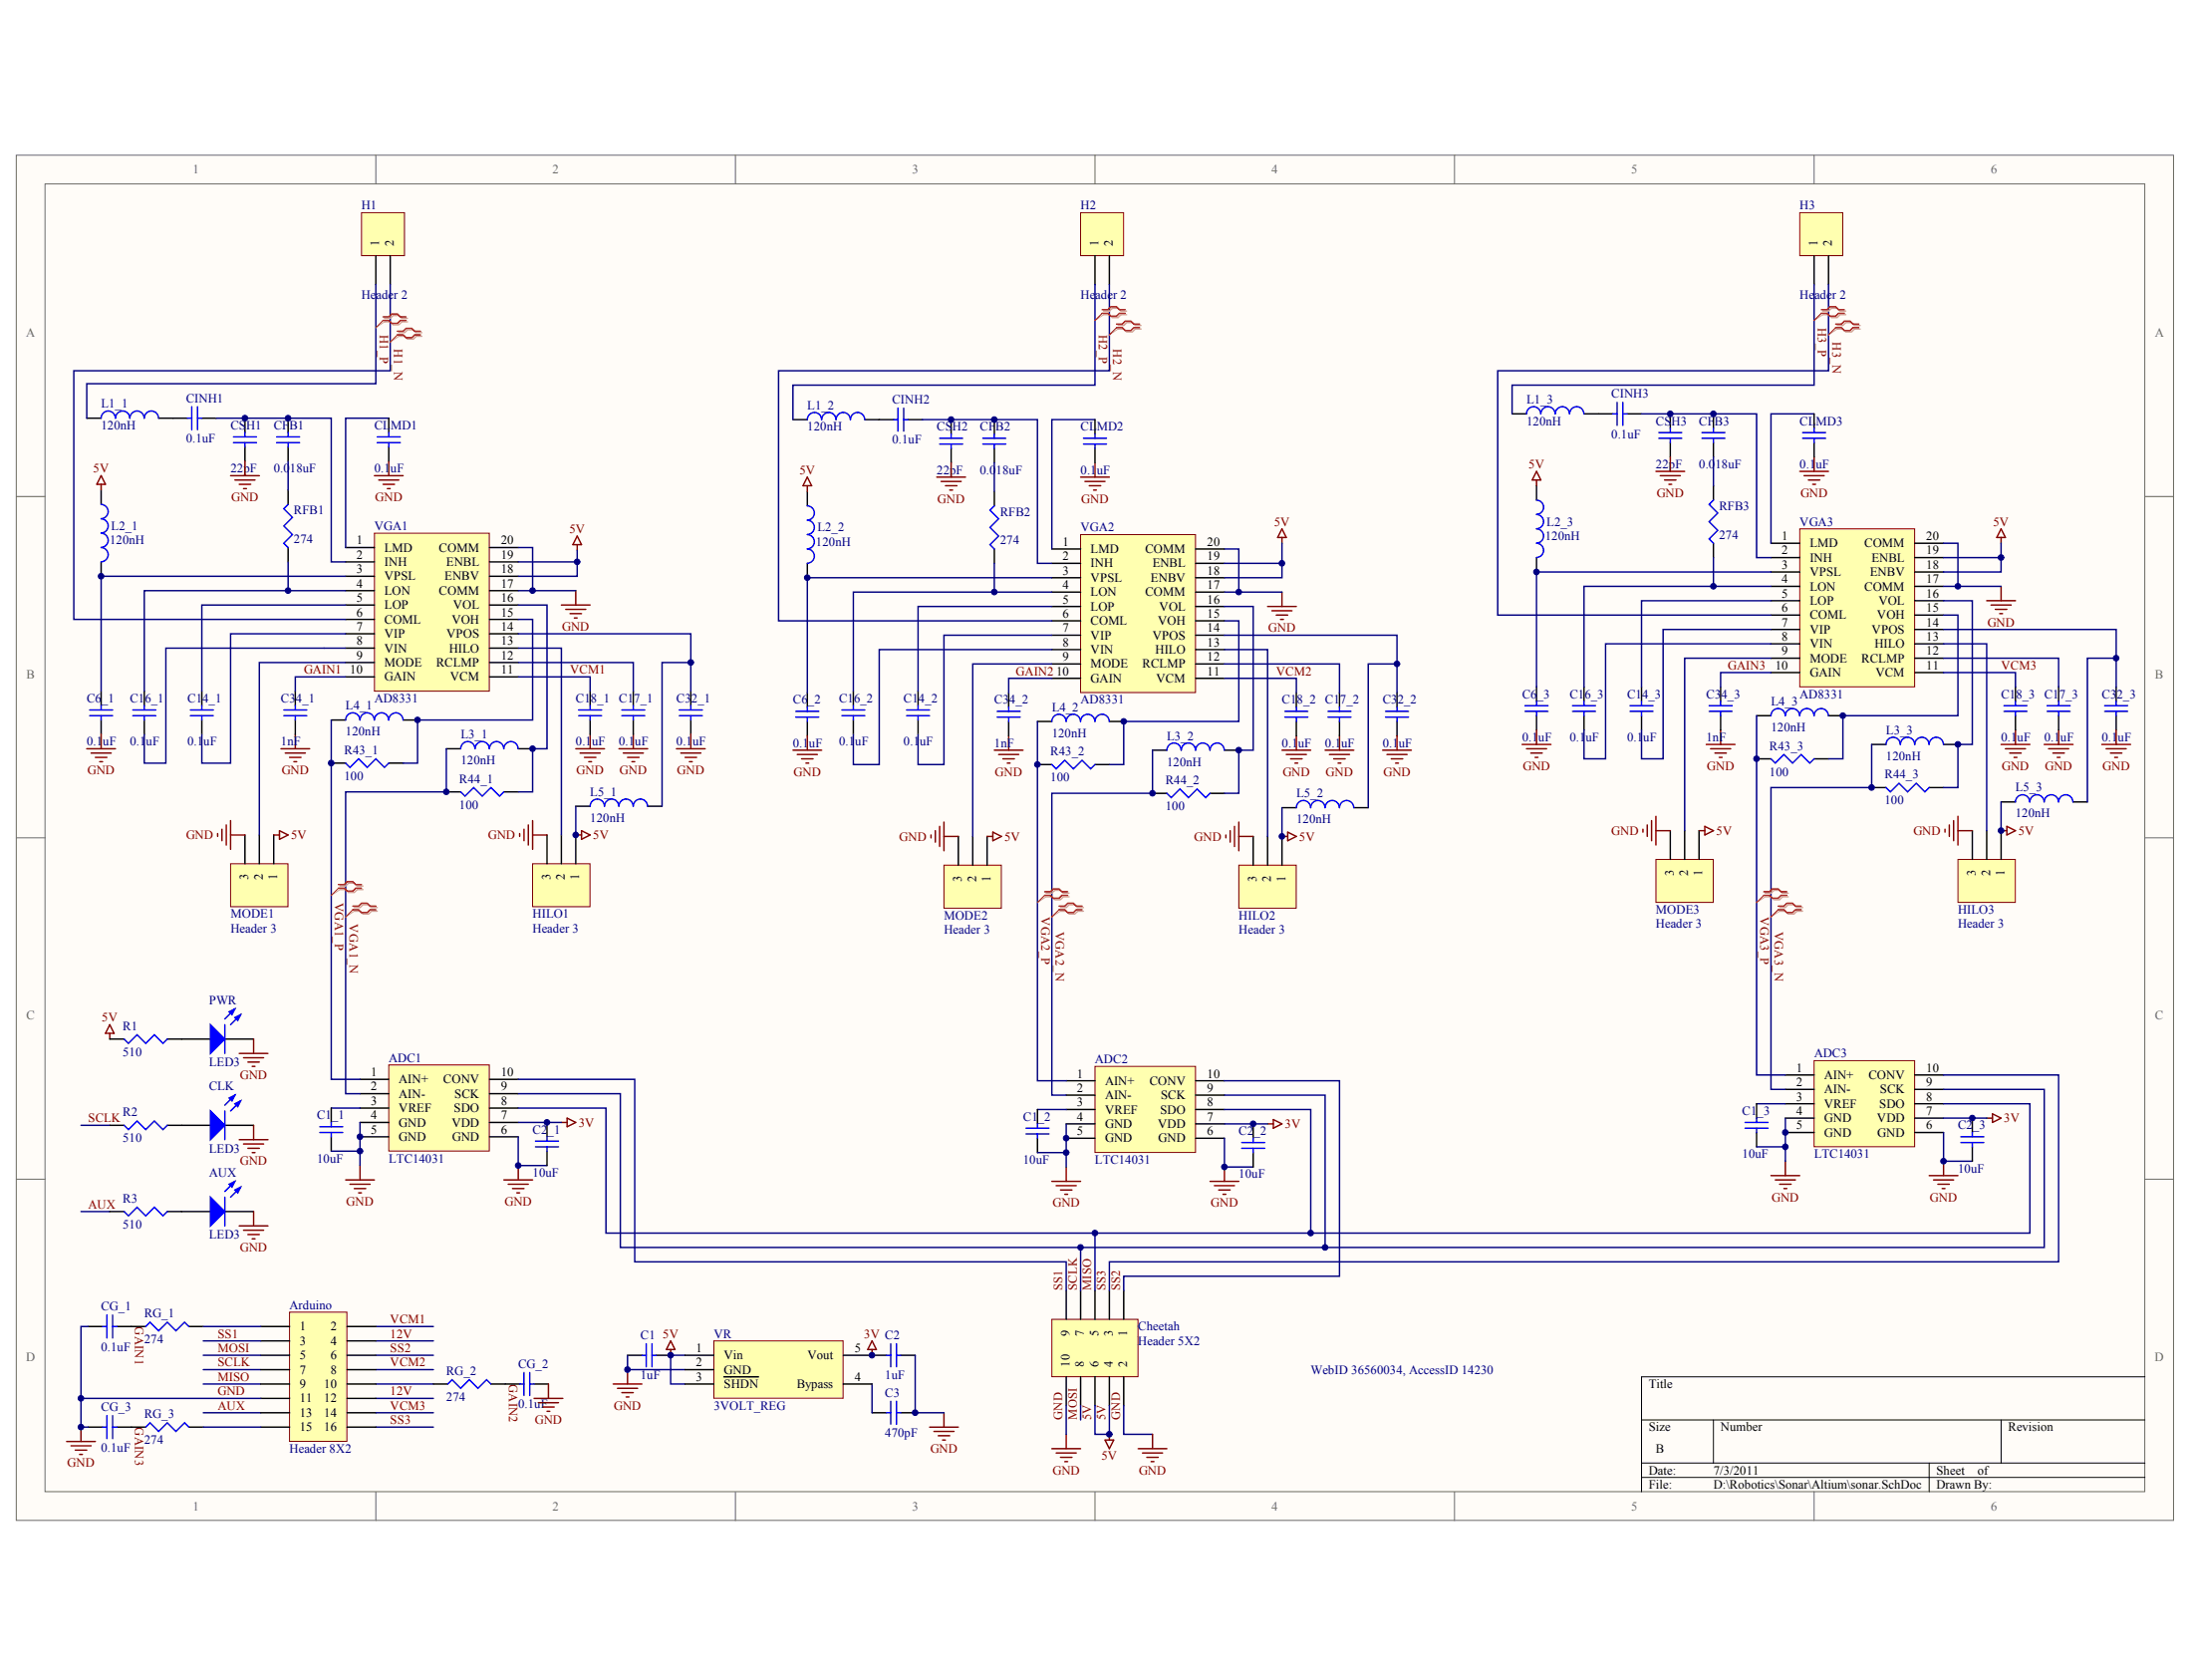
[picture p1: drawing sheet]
# Altium project sonar.PrjPCB
1 sheet, 96 parts. Net scope: global (net labels, ports and power ports of the same name join across sheets).
Board file: sonar.PcbDoc

## Sheet sonar.SchDoc
size B

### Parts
ADC1  LTC14031  [ADC]
ADC2  LTC14031  [ADC]
ADC3  LTC14031  [ADC]
Arduino  Header 8X2  [HDR2X8]
AUX  LED3  [LED]
C1  value 1uF  [cap_vreg_1uf]  (hidden comment: Cap)
C1_1  value 10uF  [cap_adc_10uf]  (hidden comment: Cap)
C1_2  value 10uF  [cap_adc_10uf]  (hidden comment: Cap)
C1_3  value 10uF  [cap_adc_10uf]  (hidden comment: Cap)
C2  value 1uF  [cap_vreg_1uf]  (hidden comment: Cap)
C2_1  value 10uF  [cap_adc_10uf]  (hidden comment: Cap)
C2_2  value 10uF  [cap_adc_10uf]  (hidden comment: Cap)
C2_3  value 10uF  [cap_adc_10uf]  (hidden comment: Cap)
C3  value 470pF  [CAP_VREG_470PF]  (hidden comment: Cap)
C6_1  value 0.1uF  [CAP_VGA_01UF]  (hidden comment: Cap)
C6_2  value 0.1uF  [CAP_VGA_01UF]  (hidden comment: Cap)
C6_3  value 0.1uF  [CAP_VGA_01UF]  (hidden comment: Cap)
C14_1  value 0.1uF  [CAP_VGA_01UF]  (hidden comment: Cap)
C14_2  value 0.1uF  [CAP_VGA_01UF]  (hidden comment: Cap)
C14_3  value 0.1uF  [CAP_VGA_01UF]  (hidden comment: Cap)
C16_1  value 0.1uF  [CAP_VGA_01UF]  (hidden comment: Cap)
C16_2  value 0.1uF  [CAP_VGA_01UF]  (hidden comment: Cap)
C16_3  value 0.1uF  [CAP_VGA_01UF]  (hidden comment: Cap)
C17_1  value 0.1uF  [CAP_VGA_01UF]  (hidden comment: Cap)
C17_2  value 0.1uF  [CAP_VGA_01UF]  (hidden comment: Cap)
C17_3  value 0.1uF  [CAP_VGA_01UF]  (hidden comment: Cap)
C18_1  value 0.1uF  [CAP_VGA_01UF]  (hidden comment: Cap)
C18_2  value 0.1uF  [CAP_VGA_01UF]  (hidden comment: Cap)
C18_3  value 0.1uF  [CAP_VGA_01UF]  (hidden comment: Cap)
C32_1  value 0.1uF  [CAP_VGA_01UF]  (hidden comment: Cap)
C32_2  value 0.1uF  [CAP_VGA_01UF]  (hidden comment: Cap)
C32_3  value 0.1uF  [CAP_VGA_01UF]  (hidden comment: Cap)
C34_1  value 1nF  [CAP_VGA_01UF]  (hidden comment: Cap)
C34_2  value 1nF  [CAP_VGA_01UF]  (hidden comment: Cap)
C34_3  value 1nF  [CAP_VGA_01UF]  (hidden comment: Cap)
CFB1  value 0.018uF  [CAP_VGA_01UF]  (hidden comment: Cap)
CFB2  value 0.018uF  [CAP_VGA_01UF]  (hidden comment: Cap)
CFB3  value 0.018uF  [CAP_VGA_01UF]  (hidden comment: Cap)
CG_1  value 0.1uF  [CAP_VGA_01UF]  (hidden comment: Cap)
CG_2  value 0.1uF  [CAP_VGA_01UF]  (hidden comment: Cap)
CG_3  value 0.1uF  [CAP_VGA_01UF]  (hidden comment: Cap)
Cheetah  Header 5X2  [HDR2X5]
CINH1  value 0.1uF  [CAP_VGA_01UF]  (hidden comment: Cap)
CINH2  value 0.1uF  [CAP_VGA_01UF]  (hidden comment: Cap)
CINH3  value 0.1uF  [CAP_VGA_01UF]  (hidden comment: Cap)
CLK  LED3  [LED]
CLMD1  value 0.1uF  [CAP_VGA_01UF]  (hidden comment: Cap)
CLMD2  value 0.1uF  [CAP_VGA_01UF]  (hidden comment: Cap)
CLMD3  value 0.1uF  [CAP_VGA_01UF]  (hidden comment: Cap)
CSH1  value 22pF  [CAP_VGA_01UF]  (hidden comment: Cap)
CSH2  value 22pF  [CAP_VGA_01UF]  (hidden comment: Cap)
CSH3  value 22pF  [CAP_VGA_01UF]  (hidden comment: Cap)
H1  Header 2  [bnc]
H2  Header 2  [bnc]
H3  Header 2  [bnc]
HILO1  Header 3  [HDR1X3]
HILO2  Header 3  [HDR1X3]
HILO3  Header 3  [HDR1X3]
L1_1  value 120nH  [ind_vga_120nh]  (hidden comment: FB Inductor)
L1_2  value 120nH  [ind_vga_120nh]  (hidden comment: FB Inductor)
L1_3  value 120nH  [ind_vga_120nh]  (hidden comment: FB Inductor)
L2_1  value 120nH  [ind_vga_120nh]  (hidden comment: FB Inductor)
L2_2  value 120nH  [ind_vga_120nh]  (hidden comment: FB Inductor)
L2_3  value 120nH  [ind_vga_120nh]  (hidden comment: FB Inductor)
L3_1  value 120nH  [ind_vga_120nh]  (hidden comment: FB Inductor)
L3_2  value 120nH  [ind_vga_120nh]  (hidden comment: FB Inductor)
L3_3  value 120nH  [ind_vga_120nh]  (hidden comment: FB Inductor)
L4_1  value 120nH  [ind_vga_120nh]  (hidden comment: FB Inductor)
L4_2  value 120nH  [ind_vga_120nh]  (hidden comment: FB Inductor)
L4_3  value 120nH  [ind_vga_120nh]  (hidden comment: FB Inductor)
L5_1  value 120nH  [ind_vga_120nh]  (hidden comment: FB Inductor)
L5_2  value 120nH  [ind_vga_120nh]  (hidden comment: FB Inductor)
L5_3  value 120nH  [ind_vga_120nh]  (hidden comment: FB Inductor)
MODE1  Header 3  [HDR1X3]
MODE2  Header 3  [HDR1X3]
MODE3  Header 3  [HDR1X3]
PWR  LED3  [LED]
R1  value 510  [res_vga_274]  (hidden comment: Res3)
R2  value 510  [res_vga_274]  (hidden comment: Res3)
R3  value 510  [res_vga_274]  (hidden comment: Res3)
R43_1  value 100  [res_vga_274]  (hidden comment: Res3)
R43_2  value 100  [res_vga_274]  (hidden comment: Res3)
R43_3  value 100  [res_vga_274]  (hidden comment: Res3)
R44_1  value 100  [res_vga_274]  (hidden comment: Res3)
R44_2  value 100  [res_vga_274]  (hidden comment: Res3)
R44_3  value 100  [res_vga_274]  (hidden comment: Res3)
RFB1  value 274  [res_vga_274]  (hidden comment: Res3)
RFB2  value 274  [res_vga_274]  (hidden comment: Res3)
RFB3  value 274  [res_vga_274]  (hidden comment: Res3)
RG_1  value 274  [res_vga_274]  (hidden comment: Res3)
RG_2  value 274  [res_vga_274]  (hidden comment: Res3)
RG_3  value 274  [res_vga_274]  (hidden comment: Res3)
VGA1  AD8331  [VGA]
VGA2  AD8331  [VGA]
VGA3  AD8331  [VGA]
VR  3VOLT_REG  [3VOLT_REG]

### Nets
3V: ADC1.7(VDD) ADC2.7(VDD) ADC3.7(VDD) C2.2 C2_1.2 C2_2.2 C2_3.2 VR.5(Vout)
5V: C1.1 Cheetah.4 Cheetah.6 HILO1.1 HILO2.1 HILO3.1 L2_1.1 L2_2.1 L2_3.1 L5_1.1 L5_2.1 L5_3.1 MODE1.1 MODE2.1 MODE3.1 R1.2 VGA1.18(ENBV) VGA1.19(ENBL) VGA2.18(ENBV) VGA2.19(ENBL) VGA3.18(ENBV) VGA3.19(ENBL) VR.1(Vin) VR.3(~{SHDN})
GND: ADC1.4(GND) ADC1.5(GND) ADC1.6(GND) ADC2.4(GND) ADC2.5(GND) ADC2.6(GND) ADC3.4(GND) ADC3.5(GND) ADC3.6(GND) Arduino.11 AUX.2(K) C1.2 C1_1.1 C1_2.1 C1_3.1 C2.1 C2_1.1 C2_2.1 C2_3.1 C3.1 C6_1.1 C6_2.1 C6_3.1 C17_1.1 C17_2.1 C17_3.1 C18_1.1 C18_2.1 C18_3.1 C32_1.1 C32_2.1 C32_3.1 C34_1.1 C34_2.1 C34_3.1 CG_1.1 CG_2.2 CG_3.2 Cheetah.2 Cheetah.10 CLK.2(K) CLMD1.1 CLMD2.1 CLMD3.1 CSH1.1 CSH2.1 CSH3.1 HILO1.3 HILO2.3 HILO3.3 MODE1.3 MODE2.3 MODE3.3 PWR.2(K) VGA1.17(COMM) VGA1.20(COMM) VGA2.17(COMM) VGA2.20(COMM) VGA3.17(COMM) VGA3.20(COMM) VR.2(GND)
12V: Arduino.4 Arduino.12
AUX: Arduino.13 R3.2
GAIN1: C34_1.2 CG_1.2 RG_1.1 VGA1.10(GAIN)
GAIN2: C34_2.2 CG_2.1 RG_2.2 VGA2.10(GAIN)
GAIN3: C34_3.2 CG_3.1 RG_3.1 VGA3.10(GAIN)
H1_N: H1.2 VGA1.6(COML)
H1_P: H1.1 L1_1.1
H2_N: H2.2 VGA2.6(COML)
H2_P: H2.1 L1_2.1
H3_N: H3.2 VGA3.6(COML)
H3_P: H3.1 L1_3.1
MISO: ADC1.8(SDO) ADC2.8(SDO) ADC3.8(SDO) Arduino.9 Cheetah.5
MOSI: Arduino.5 Cheetah.8
SCLK: ADC1.9(SCK) ADC2.9(SCK) ADC3.9(SCK) Arduino.7 Cheetah.7 R2.2
SS1: ADC1.10(CONV) Arduino.3 Cheetah.9
SS2: ADC2.10(CONV) Arduino.6 Cheetah.1
SS3: ADC3.10(CONV) Arduino.16 Cheetah.3
VCM1: Arduino.2 C18_1.2 VGA1.11(VCM)
VCM2: Arduino.8 C18_2.2 VGA2.11(VCM)
VCM3: Arduino.14 C18_3.2 VGA3.11(VCM)
VGA1_N: ADC1.2(AIN-) L3_1.1 R44_1.2
VGA1_P: ADC1.1(AIN+) L4_1.1 R43_1.2
VGA2_N: ADC2.2(AIN-) L3_2.1 R44_2.2
VGA2_P: ADC2.1(AIN+) L4_2.1 R43_2.2
VGA3_N: ADC3.2(AIN-) L3_3.1 R44_3.2
VGA3_P: ADC3.1(AIN+) L4_3.1 R43_3.2
NetADC1_3: ADC1.3(VREF) C1_1.2
NetADC2_3: ADC2.3(VREF) C1_2.2
NetADC3_3: ADC3.3(VREF) C1_3.2
NetArduino_1: Arduino.1 RG_1.2
NetArduino_10: Arduino.10 RG_2.1
NetArduino_15: Arduino.15 RG_3.2
NetAUX_1: AUX.1(A) R3.1
NetC3_2: C3.2 VR.4(Bypass)
NetC6_1_2: C6_1.2 L2_1.2 VGA1.3(VPSL)
NetC6_2_2: C6_2.2 L2_2.2 VGA2.3(VPSL)
NetC6_3_2: C6_3.2 L2_3.2 VGA3.3(VPSL)
NetC14_1_1: C14_1.1 VGA1.7(VIP)
NetC14_1_2: C14_1.2 VGA1.5(LOP)
NetC14_2_1: C14_2.1 VGA2.7(VIP)
NetC14_2_2: C14_2.2 VGA2.5(LOP)
NetC14_3_1: C14_3.1 VGA3.7(VIP)
NetC14_3_2: C14_3.2 VGA3.5(LOP)
NetC16_1_1: C16_1.1 VGA1.8(VIN)
NetC16_1_2: C16_1.2 RFB1.1 VGA1.4(LON)
NetC16_2_1: C16_2.1 VGA2.8(VIN)
NetC16_2_2: C16_2.2 RFB2.1 VGA2.4(LON)
NetC16_3_1: C16_3.1 VGA3.8(VIN)
NetC16_3_2: C16_3.2 RFB3.1 VGA3.4(LON)
NetC17_1_2: C17_1.2 VGA1.12(RCLMP)
NetC17_2_2: C17_2.2 VGA2.12(RCLMP)
NetC17_3_2: C17_3.2 VGA3.12(RCLMP)
NetC32_1_2: C32_1.2 L5_1.2 VGA1.14(VPOS)
NetC32_2_2: C32_2.2 L5_2.2 VGA2.14(VPOS)
NetC32_3_2: C32_3.2 L5_3.2 VGA3.14(VPOS)
NetCFB1_1: CFB1.1 RFB1.2
NetCFB1_2: CFB1.2 CINH1.1 CSH1.2 VGA1.2(INH)
NetCFB2_1: CFB2.1 RFB2.2
NetCFB2_2: CFB2.2 CINH2.1 CSH2.2 VGA2.2(INH)
NetCFB3_1: CFB3.1 RFB3.2
NetCFB3_2: CFB3.2 CINH3.1 CSH3.2 VGA3.2(INH)
NetCINH1_2: CINH1.2 L1_1.2
NetCINH2_2: CINH2.2 L1_2.2
NetCINH3_2: CINH3.2 L1_3.2
NetCLK_1: CLK.1(A) R2.1
NetCLMD1_2: CLMD1.2 VGA1.1(LMD)
NetCLMD2_2: CLMD2.2 VGA2.1(LMD)
NetCLMD3_2: CLMD3.2 VGA3.1(LMD)
NetHILO1_2: HILO1.2 VGA1.13(HILO)
NetHILO2_2: HILO2.2 VGA2.13(HILO)
NetHILO3_2: HILO3.2 VGA3.13(HILO)
NetL3_1_2: L3_1.2 R44_1.1 VGA1.16(VOL)
NetL3_2_2: L3_2.2 R44_2.1 VGA2.16(VOL)
NetL3_3_2: L3_3.2 R44_3.1 VGA3.16(VOL)
NetL4_1_2: L4_1.2 R43_1.1 VGA1.15(VOH)
NetL4_2_2: L4_2.2 R43_2.1 VGA2.15(VOH)
NetL4_3_2: L4_3.2 R43_3.1 VGA3.15(VOH)
NetMODE1_2: MODE1.2 VGA1.9(MODE)
NetMODE2_2: MODE2.2 VGA2.9(MODE)
NetMODE3_2: MODE3.2 VGA3.9(MODE)
NetPWR_1: PWR.1(A) R1.1

### Layout directives
differential pair: H1_N, H1_P, H2_N, H2_P, H3_N, H3_P, VGA1_N, VGA1_P, VGA2_N, VGA2_P, VGA3_N, VGA3_P

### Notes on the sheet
- WebID 36560034, AccessID 14230
